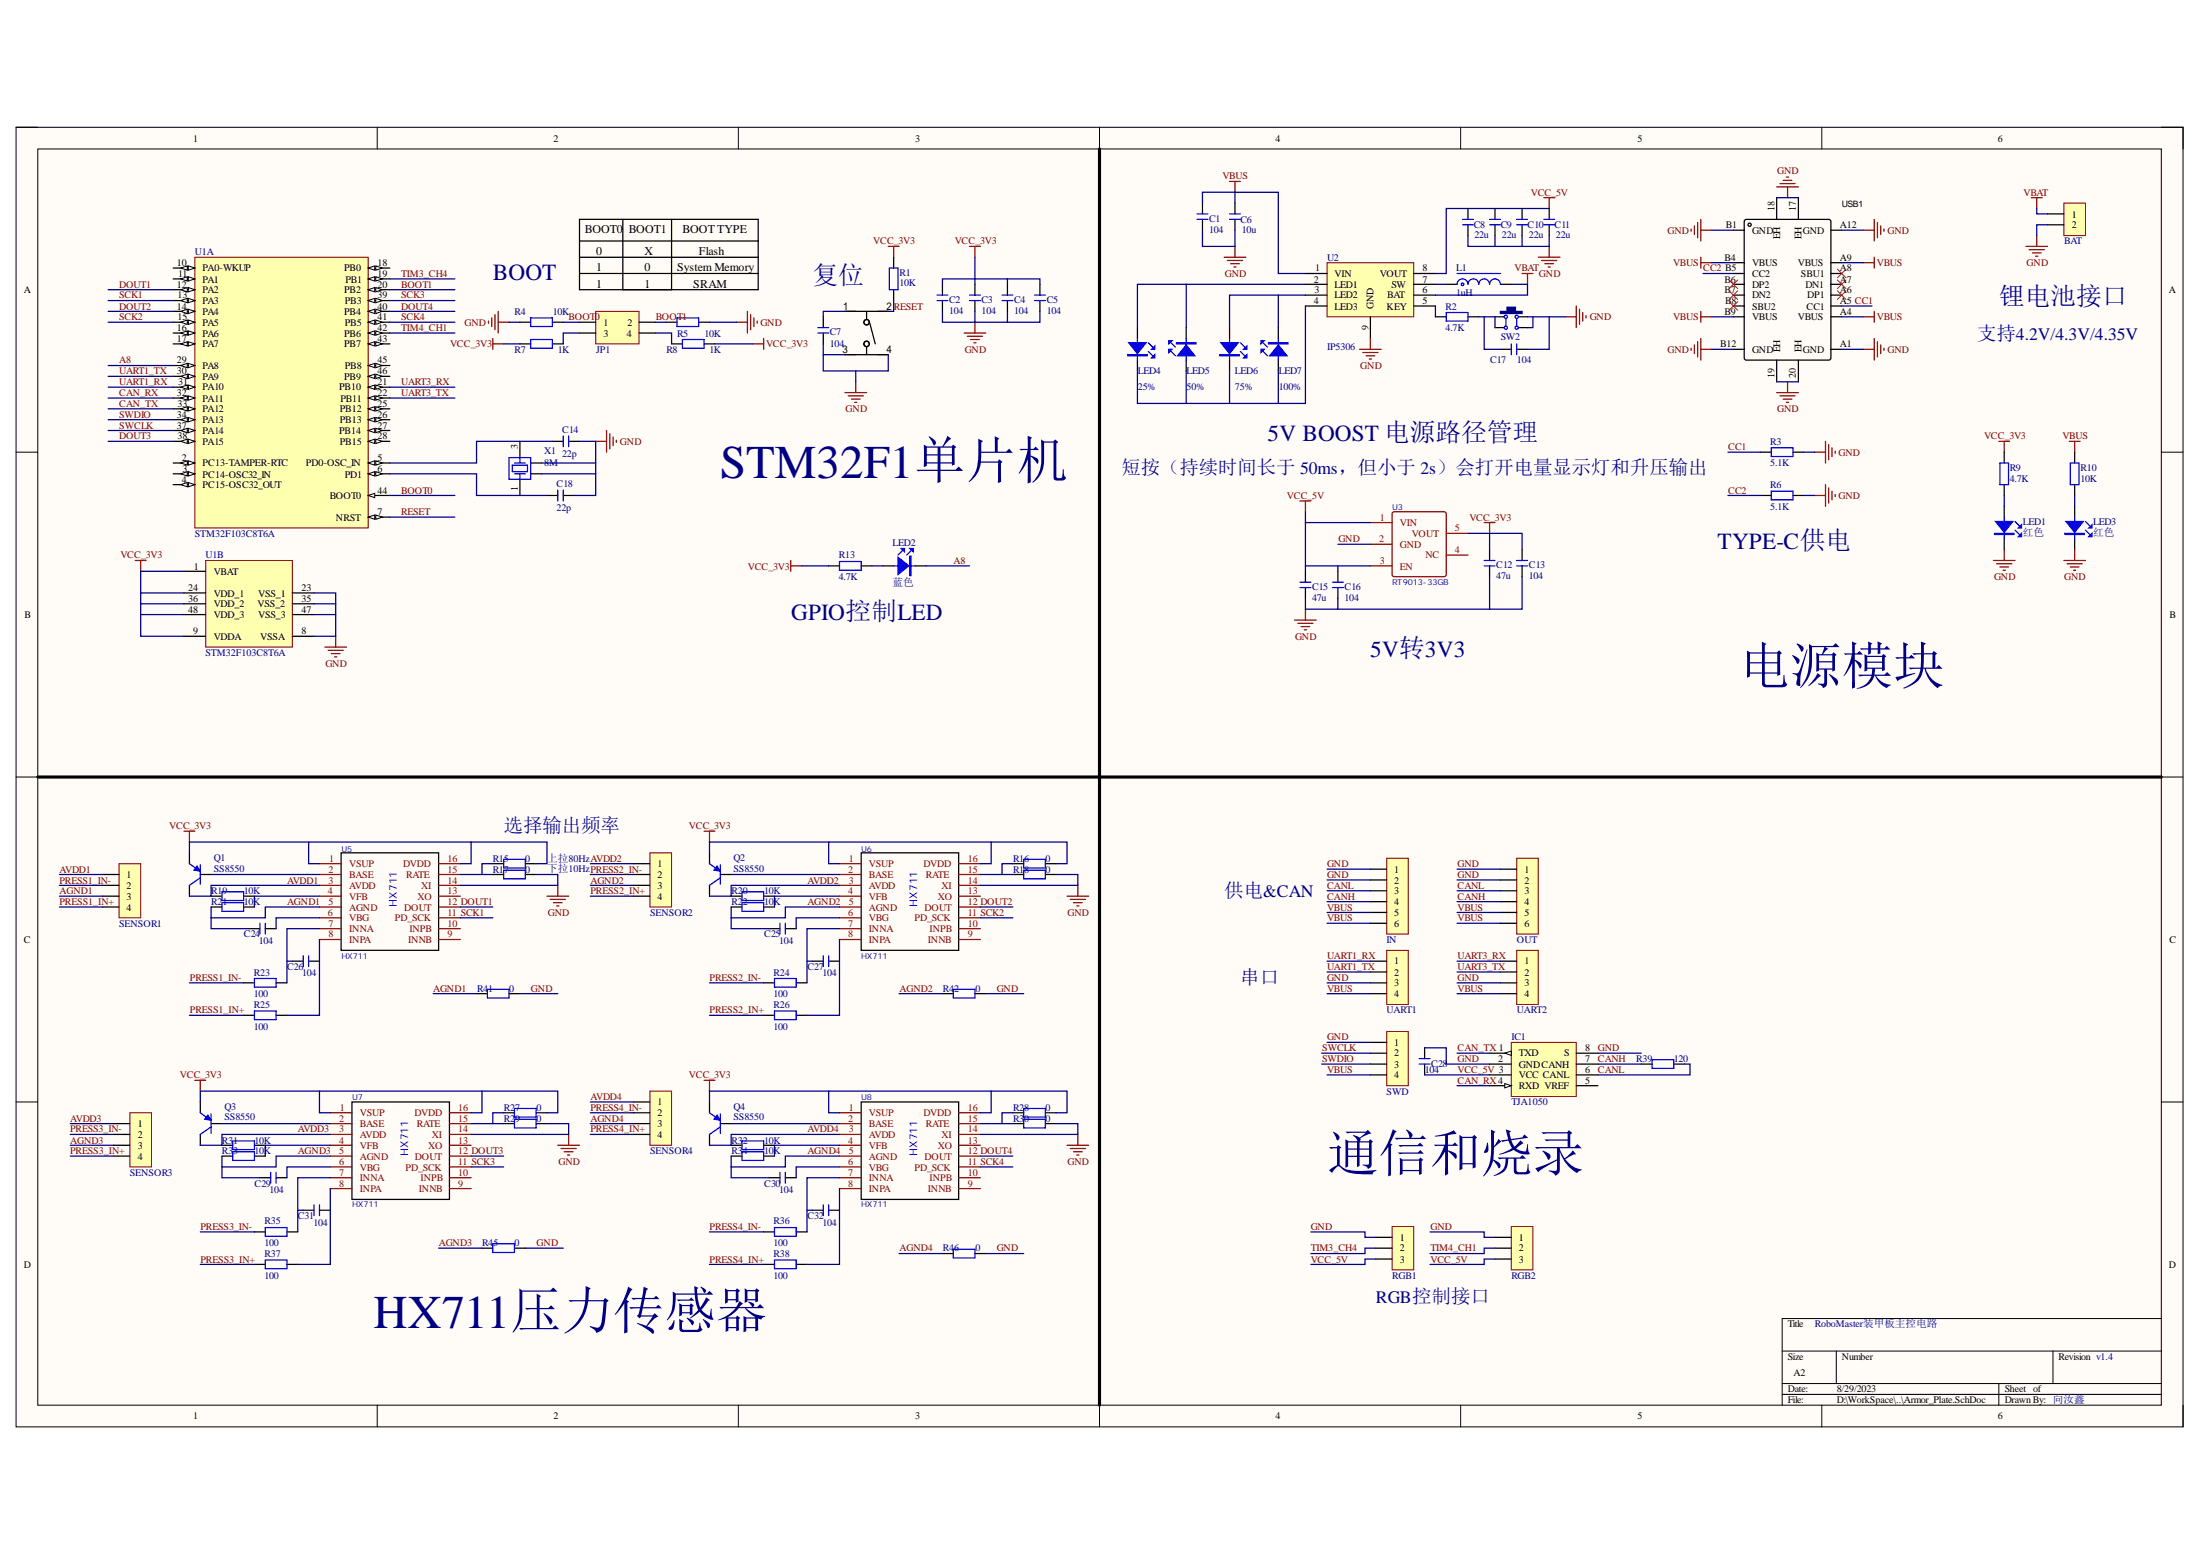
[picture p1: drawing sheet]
# Altium schematic sheet Armor_Plate.SchDoc
size 508 x 304 mm; Author: 向汝鑫; SheetNumber: 1; SheetTotal: 1

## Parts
BAT  HDR-1X2  [XH2.54-WS-2P]  (value not drawn)
C1  104  [C 0603_L]
C2  104  [C 0603_L]
C3  104  [C 0603_L]
C4  104  [C 0603_L]
C5  104  [C 0603_L]
C6  10u  [C 0603_L]
C7  104  [C 0603_L]
C8  22u  [C 0603_L]
C9  22u  [C 0603_L]
C10  22u  [C 0603_L]
C11  22u  [C 0603_L]
C12  47u  [C 0805_L]
C13  104  [C 0805_L]
C14  22p  [C 0603_L]
C15  47u  [C 0805_L]
C16  104  [C 0805_L]
C17  104  [C 0603_L]
C18  22p  [C 0603_L]
C24  104  [C 0603_L]
C25  104  [C 0603_L]
C26  104  [C 0603_L]
C27  104  [C 0603_L]
C28  104  [C 0603_L]
C29  104  [C 0603_L]
C30  104  [C 0603_L]
C31  104  [C 0603_L]
C32  104  [C 0603_L]
IC1  TJA1050  [SOP8_N]
IN  HDR-1X6  [GH1.25-WS-6P]  (value not drawn)
JP1  Header2X2  [HDR2.54-LI-2x2P]  (value not drawn)
L1  1uH  [CD31]
LED1  红色  [LED 0805R]
LED2  蓝色  [LED 0805B]
LED3  红色  [LED 0805R]
LED4  25%  [LED 0603G]
LED5  50%  [LED 0603G]
LED6  75%  [LED 0603G]
LED7  100%  [LED 0603G]
OUT  HDR-1X6  [GH1.25-WS-6P]  (value not drawn)
Q1  SS8550  [SOT23-3N]
Q2  SS8550  [SOT23-3N]
Q3  SS8550  [SOT23-3N]
Q4  SS8550  [SOT23-3N]
R1  10K  [R 0603_L]
R2  4.7K  [R 0603_L]
R3  5.1K  [R 0603_L]
R4  10K  [R 0603_L]
R5  10K  [R 0603_L]
R6  5.1K  [R 0603_L]
R7  1K  [R 0603_L]
R8  1K  [R 0603_L]
R9  4.7K  [R 0603_L]
R10  10K  [R 0603_L]
R13  4.7K  [R 0603_L]
R15  0  [R 0603_L]
R16  0  [R 0603_L]
R17  0  [R 0603_L]
R18  0  [R 0603_L]
R19  10K  [R 0603_L]
R20  10K  [R 0603_L]
R21  10K  [R 0603_L]
R22  10K  [R 0603_L]
R23  100  [R 0603_L]
R24  100  [R 0603_L]
R25  100  [R 0603_L]
R26  100  [R 0603_L]
R27  0  [R 0603_L]
R28  0  [R 0603_L]
R29  0  [R 0603_L]
R30  0  [R 0603_L]
R31  10K  [R 0603_L]
R32  10K  [R 0603_L]
R33  10K  [R 0603_L]
R34  10K  [R 0603_L]
R35  100  [R 0603_L]
R36  100  [R 0603_L]
R37  100  [R 0603_L]
R38  100  [R 0603_L]
R39  120  [R 0603_L]
R41  0  [R 0603_L]
R42  0  [R 0603_L]
R45  0  [R 0603_L]
R46  0  [R 0603_L]
RGB1  HDR-1X3  [GH1.25-WS-3P]  (value not drawn)
RGB2  HDR-1X3  [GH1.25-WS-3P]  (value not drawn)
SENSOR1  HDR-1X4  [GH1.25-WS-4P]  (value not drawn)
SENSOR2  HDR-1X4  [GH1.25-WS-4P]  (value not drawn)
SENSOR3  HDR-1X4  [GH1.25-WS-4P]  (value not drawn)
SENSOR4  HDR-1X4  [GH1.25-WS-4P]  (value not drawn)
SW1  ST-1188  [SW-SMD_4P-L4.2-W3.2-P2.15-LS5.2]  (value not drawn)
SW2  6x6x5  [TSW SMD-6*6*4.3]  (value not drawn)
SWD  HDR-1X4  [GH1.25-WS-4P]  (value not drawn)
U1  STM32F103C8T6A  [LQFP48 7X7_N]  (parts A,B of 2)
U2  IP5306  [SOP-8-EX]
U3  RT9013-33GB  [SOT-23-5_L3.0-W1.7-P0.95-LS2.8-BR]
U5  HX711  [SOP-16_L10.0-W3.9-P1.27-LS6.0-BL]
U6  HX711  [SOP-16_L10.0-W3.9-P1.27-LS6.0-BL]
U7  HX711  [SOP-16_L10.0-W3.9-P1.27-LS6.0-BL]
U8  HX711  [SOP-16_L10.0-W3.9-P1.27-LS6.0-BL]
UART1  HDR-1X4  [GH1.25-WS-4P]  (value not drawn)
UART2  HDR-1X4  [GH1.25-WS-4P]  (value not drawn)
USB1  (no value)  [USB-C-SMD_KH-TYPE-C-16P]
X1  8M  [OSC 3225-4P]

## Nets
GND: BAT.2 C1.1 C2.1 C3.1 C4.1 C5.1 C6.1 C7.1 C8.1 C9.1 C10.1 C11.1 C12.1 C13.1 C14.2 C15.1 C16.1 C17.1 C18.2 C28.2 IC1.2(GND) IC1.8(S) IN.1 IN.2 LED1.2(K) LED3.2(K) OUT.1 OUT.2 R3.1 R4.1 R5.2 R6.1 R17.2 R18.2 R29.2 R30.2 R41.2 R42.2 R45.2 R46.2 RGB1.1 RGB2.1 SW1.3 SW1.4 SW2.2 SW2.3 SWD.1 U1.8(VSSA) U1.23(VSS_1) U1.35(VSS_2) U1.47(VSS_3) U2.9(GND) U3.2(GND) U5.14(XI) U6.14(XI) U7.14(XI) U8.14(XI) UART1.3 UART2.3 USB1.17(EH) USB1.18(EH) USB1.19(EH) USB1.20(EH) USB1.A1(GND) USB1.A12(GND) USB1.B1(GND) USB1.B12(GND) X1.2 X1.4
VBAT: BAT.1 L1.2 U2.6(BAT)
VBUS: C1.2 C6.2 IN.5 IN.6 OUT.5 OUT.6 R10.2 SWD.4 U2.1(VIN) UART1.4 UART2.4 USB1.A4(VBUS) USB1.A9(VBUS) USB1.B4(VBUS) USB1.B9(VBUS)
VCC_3V3: C2.2 C3.2 C4.2 C5.2 C12.2 C13.2 Q1.2(E) Q2.2(E) Q3.2(E) Q4.2(E) R1.2 R7.1 R8.2 R9.2 R13.1 R15.2 R16.2 R27.2 R28.2 U1.1(VBAT) U1.9(VDDA) U1.24(VDD_1) U1.36(VDD_2) U1.48(VDD_3) U3.5(VOUT) U5.1(VSUP) U5.16(DVDD) U6.1(VSUP) U6.16(DVDD) U7.1(VSUP) U7.16(DVDD) U8.1(VSUP) U8.16(DVDD)
VCC_5V: C8.2 C9.2 C10.2 C11.2 C15.2 C16.2 C28.1 IC1.3(VCC) RGB1.3 RGB2.3 U2.8(VOUT) U3.1(VIN) U3.3(EN)
A8: LED2.2(K) U1.29(PA8)
AGND1: C24.2 R21.1 R41.1 SENSOR1.3 U5.5(AGND)
AGND2: C25.2 R22.1 R42.1 SENSOR2.3 U6.5(AGND)
AGND3: C29.2 R33.1 R45.1 SENSOR3.3 U7.5(AGND)
AGND4: C30.2 R34.1 R46.1 SENSOR4.3 U8.5(AGND)
AVDD1: Q1.3(C) R19.1 SENSOR1.1 U5.3(AVDD)
AVDD2: Q2.3(C) R20.1 SENSOR2.1 U6.3(AVDD)
AVDD3: Q3.3(C) R31.1 SENSOR3.1 U7.3(AVDD)
AVDD4: Q4.3(C) R32.1 SENSOR4.1 U8.3(AVDD)
BOOT0: JP1.1 R4.2 U1.44(BOOT0)
BOOT1: JP1.2 R5.1 U1.20(PB2)
CAN_RX: IC1.4(RXD) U1.32(PA11)
CAN_TX: IC1.1(TXD) U1.33(PA12)
CANH: IC1.7(CANH) IN.4 OUT.4 R39.1
CANL: IC1.6(CANL) IN.3 OUT.3 R39.2
CC1: R3.2 USB1.A5(CC1)
CC2: R6.2 USB1.B5(CC2)
DOUT1: U1.12(PA2) U5.12(DOUT)
DOUT2: U1.14(PA4) U6.12(DOUT)
DOUT3: U1.38(PA15) U7.12(DOUT)
DOUT4: U1.40(PB4) U8.12(DOUT)
PRESS1_IN+: R25.2 SENSOR1.4
PRESS1_IN-: R23.1 SENSOR1.2
PRESS2_IN+: R26.2 SENSOR2.4
PRESS2_IN-: R24.1 SENSOR2.2
PRESS3_IN+: R37.2 SENSOR3.4
PRESS3_IN-: R35.1 SENSOR3.2
PRESS4_IN+: R38.2 SENSOR4.4
PRESS4_IN-: R36.1 SENSOR4.2
RESET: R1.1 SW1.2 U1.7(NRST)
SCK1: U1.13(PA3) U5.11(PD_SCK)
SCK2: U1.15(PA5) U6.11(PD_SCK)
SCK3: U1.39(PB3) U7.11(PD_SCK)
SCK4: U1.41(PB5) U8.11(PD_SCK)
SWCLK: SWD.2 U1.37(PA14)
SWDIO: SWD.3 U1.34(PA13)
TIM3_CH4: RGB1.2 U1.19(PB1)
TIM4_CH1: RGB2.2 U1.42(PB6)
UART1_RX: U1.31(PA10) UART1.1
UART1_TX: U1.30(PA9) UART1.2
UART3_RX: U1.21(PB10) UART2.1
UART3_TX: U1.22(PB11) UART2.2
NetC7_2: C7.2 SW1.1
NetC14_1: C14.1 U1.5(PD0-OSC_IN) X1.3
NetC17_2: C17.2 R2.1 SW2.1 SW2.4
NetC18_1: C18.1 U1.6(PD1) X1.1
NetC24_1: C24.1 U5.6(VBG)
NetC25_1: C25.1 U6.6(VBG)
NetC26_1: C26.1 R25.1 U5.8(INPA)
NetC26_2: C26.2 R23.2 U5.7(INNA)
NetC27_1: C27.1 R26.1 U6.8(INPA)
NetC27_2: C27.2 R24.2 U6.7(INNA)
NetC29_1: C29.1 U7.6(VBG)
NetC30_1: C30.1 U8.6(VBG)
NetC31_1: C31.1 R37.1 U7.8(INPA)
NetC31_2: C31.2 R35.2 U7.7(INNA)
NetC32_1: C32.1 R38.1 U8.8(INPA)
NetC32_2: C32.2 R36.2 U8.7(INNA)
NetJP1_3: JP1.3 R7.2
NetJP1_4: JP1.4 R8.1
NetL1_1: L1.1 U2.7(SW)
NetLED1_1: LED1.1(A) R9.1
NetLED2_1: LED2.1(A) R13.2
NetLED3_1: LED3.1(A) R10.1
NetLED4_1: LED4.1(A) LED5.2(K) U2.2(LED1)
NetLED4_2: LED4.2(K) LED5.1(A) LED6.2(K) LED7.1(A) U2.4(LED3)
NetLED6_1: LED6.1(A) LED7.2(K) U2.3(LED2)
NetQ1_1: Q1.1(B) U5.2(BASE)
NetQ2_1: Q2.1(B) U6.2(BASE)
NetQ3_1: Q3.1(B) U7.2(BASE)
NetQ4_1: Q4.1(B) U8.2(BASE)
NetR2_2: R2.2 U2.5(KEY)
NetR15_1: R15.1 R17.1 U5.15(RATE)
NetR16_1: R16.1 R18.1 U6.15(RATE)
NetR19_2: R19.2 R21.2 U5.4(VFB)
NetR20_2: R20.2 R22.2 U6.4(VFB)
NetR27_1: R27.1 R29.1 U7.15(RATE)
NetR28_1: R28.1 R30.1 U8.15(RATE)
NetR31_2: R31.2 R33.2 U7.4(VFB)
NetR32_2: R32.2 R34.2 U8.4(VFB)

Not connected (* = marked no-connect by the designer): IC1 5(VREF); U1 2(PC13-TAMPER-RTC) 3(PC14-OSC32_IN) 4(PC15-OSC32_OUT) 10(PA0-WKUP) 11(PA1) 16(PA6) 17(PA7) 18(PB0) 25(PB12) 26(PB13) 27(PB14) 28(PB15) 43(PB7) 45(PB8) 46(PB9); U3 4(NC); U5 9(INNB) 10(INPB) 13(XO); U6 9(INNB) 10(INPB) 13(XO); U7 9(INNB) 10(INPB) 13(XO); U8 9(INNB) 10(INPB) 13(XO); USB1 A6(DP1)* A7(DN1)* A8(SBU1)* B6(DP2)* B7(DN2)* B8(SBU2)*

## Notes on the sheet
- BOOT0
- 0
- BOOT1
- X
- BOOT TYPE
- Flash
- BOOT
- 1
- (near JP1) 1
- System Memory
- (near R5) SRAM
- 复位
- 锂电池接口
- 支持4.2V/4.3V/4.35V
- 短按（持续时间长于 50ms，但小于 2s）会打开电量显示灯和升压输出
- 5V BOOST 电源路径管理
- STM32F1单片机
- (near R6) TYPE-C供电
- GPIO控制LED
- 5V转3V3
- 电源模块
- 选择输出频率
- 上拉80Hz
- 下拉10Hz
- 供电&CAN
- 串口
- 通信和烧录
- (near R45) HX711压力传感器
- (near RGB1) RGB控制接口
- RoboMaster装甲板主控电路
- v1.4
- 向汝鑫
